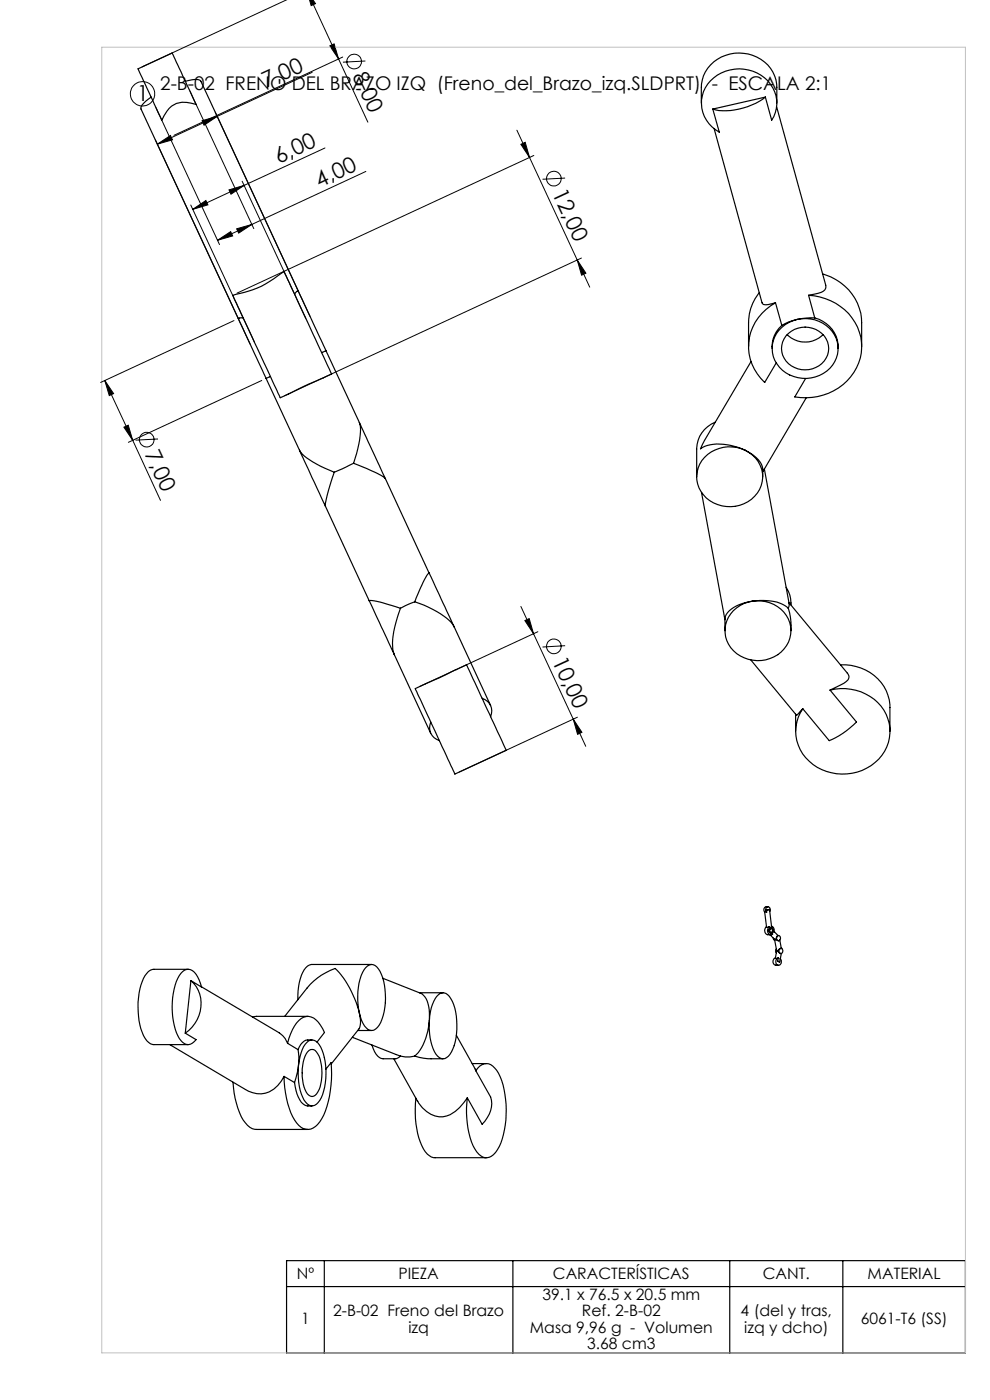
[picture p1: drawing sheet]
<svg xmlns="http://www.w3.org/2000/svg" width="210mm" height="297mm" viewBox="0 0 210 297" stroke-linecap="round" stroke-linejoin="round" font-family="sans-serif">
<g fill="none" stroke="#000" stroke-width=".21">
<path d="M60.8 -.1l-30.6 14.3M65.6 -.1l.4 1.3 .9-.4-.5-.9M66 -.1l12 26M40.3 19.4l13.5 29.1M66.2 15.3l-20.1 9.4M70 9.7l.9-.4 .9 3.2zM72.7 12.1l-35.8 16.6M77.5 12.9l-4.8 .3M32.9 29.7l20.2 43.3M33.1 22.8l13.5 29.1M33.4 30.6l2.8-1.9 .4 1zM42.9 25.6l3.2-.9-2.8 1.9z"/>
<path d="M45.6 23.8l20.2 43.3M46.1 24.7l-12.7 5.9M51.4 38.4l13.5 29.2M51.8 39.3l-10.9 5.1M68.9 31.4l-17.1 7.9M77.6 36.4l-31.5 14.6M109.6 27.6l12.8 27.6M110.5 30.6l.9-.4 .9 3.2zM113.2 33l-62.9 29.2M119.9 37.8l-4.8 .2M40.5 43.5l13.5 29.1M40.9 44.4l2.8-1.9 .4 1z"/>
<path d="M46.1 51l2.8-1.9 .5 1zM48.6 40.3l3.2-1-2.8 1.9zM50.2 48.5l3.2-.9-2.8 1.9zM122.4 55.2l1.9 2.8-.9 .4zM122.4 55.2l2.7 5.7M123.3 54.7l-62.9 29.3M49.6 68l-28.3 13.1M22.2 80.7l11.8 25.4M22.2 80.7l1.9 2.8-.9 .4zM26.3 90.6l.9-.4 1 3.2zM33.5 93.1l-4.7 .3M55.5 80.7l-28.3 13.1"/>
<path d="M110.5 128.7l11.1 23.9M111.3 131.7l1-.5 .9 3.2zM114.1 134l-25.1 11.7M119.9 137l-4.8 .3M121.6 152.6l2.6 5.7M121.6 152.6l1.8 2.8-.9 .4zM122.5 152.1l-25.1 11.7"/>
<circle cx="30.2" cy="19.9" r="2.59"/>
<circle cx="75.1" cy="13.1" r="1.55"/>
<circle cx="117.5" cy="37.9" r="1.55"/>
<circle cx="31.1" cy="93.3" r="1.55"/>
<circle cx="117.5" cy="137.1" r="1.55"/>
</g>
<g fill="none" stroke="#000" stroke-width=".25">
<path d="M29.3 14.6l7.2-3.3 5.1 10.9a6 6 0 0 0-5.2 .3 8 8 0 0 0-2.1 3zM39.3 17.2l1.4-.3a1.98 1.98 0 0 1 1.9 .3l20.7 44.5M32.1 20.6l-1.6 1.3a1.24 1.24 0 0 0-.6 1.2l20.7 44.5M148.8 21.9a11.2 11.2 0 0 1 .8-6.6 8.3 8.3 0 0 1 14.7 .8 12.6 12.6 0 0 1 .5 5.8M151.5 27.3l10.1 36.9M162.3 20.6l1.4 4.9a7.1 7.1 0 0 0-4.9-10.7 7.9 7.9 0 0 0-10 6.4 7 7 0 0 0 3.8 6.8l-1.4-4.9M162.3 20.6a14.3 14.3 0 0 1-10.5 2.7l-.6-.2M162.3 20.6l-11.1 2.5M164.7 22.7l10.5 37.8a1.22 1.22 0 0 1-1 1.5l-2.7 .6M174.5 58.1a11 11 0 0 1 8.3 10.4v5M49.4 62.6a23 23 0 0 0 10.9-5l10 21.7-5.7 2.6-3.4 1.7-1.8 .8zM50.6 67.6l5.8 12.7"/>
<path d="M51.6 67.4l-1 .2M57.3 79.9l-.9 .4M63.3 61.7l-.8 .7M63.3 61.7l5.8 12.7M69.1 74.4l-.9 .4M69.1 74.4l7.1 15.2M159.3 76.7l-9.9 16.7-.8 1.8a8.6 8.6 0 0 1 7.3-.5l2.2 .8M161.1 62.1a9.9 9.9 0 0 0-2.3 6.4v5M161.7 64.2v.2a1.77 1.77 0 0 0 2 0l.8-.2M164.5 64.2a10.3 10.3 0 0 0-2.3 16.9l2.4-4.1M164.5 64.2l1.3 4.8M165.8 69a5.9 5.9 0 0 0-2 4.9"/>
<path d="M165.9 69.4a7.2 7.2 0 0 1 11.7 3.2 6.6 6.6 0 0 1-7.5 7.7 6.4 6.4 0 0 1-5.4-9.5zM166.7 71.3a5.3 5.3 0 0 1 8.8 1.2 4.6 4.6 0 0 1-4.7 6 4.5 4.5 0 0 1-4.4-2.3 4.5 4.5 0 0 1 .3-4.9zM167 71a5.4 5.4 0 0 0 7.6 0M169.1 67.8l-1.8 .5-1.5 .7M171.5 62.6a11.4 11.4 0 0 1 11.3 11.1 11.6 11.6 0 0 1-13 10.6l-1.2-.1 2.3-3.9M171.5 62.6l1.3 4.8M172.8 67.4l-1.8 .1-1.9 .3M172.8 67.4a6.4 6.4 0 0 1 5 6.5M56.4 80.3l7.1 15.2M63.5 95.5a10.2 10.2 0 0 0 4.5 3.4l2.9 1.3M63.5 95.5l5.5 11.9M75 98.3l-4.1 1.9"/>
<path d="M75 98.3l1.9 .8a17.3 17.3 0 0 1 4.8 2.4M76.2 89.6a14.4 14.4 0 0 1-.9 7.7l-.3 1M76.2 89.6l5.5 11.9M149.4 97a7.3 7.3 0 0 1 12.2 2.6 6.6 6.6 0 0 1-7.5 7.9 6.3 6.3 0 0 1-5.2-9.8zM151.8 89.5a6.3 6.3 0 0 0-4 5.7v5.9M158.1 95.5a6.3 6.3 0 0 1 3.7 3.8v1.8M162.1 99.5l5.3 28.6-.2 .9M171 84.4l-9.2 15.7M69 107.4l9.3 20.1M70.9 100.2l-.9 2.9a14.5 14.5 0 0 0-1 4.3M81.7 101.5l9.3 20.1M148.8 104.5l5 27"/>
<path d="M78.3 127.5l5.3 11.4M78.3 127.5a5.9 5.9 0 0 1 3.1 .4l3.5 1.1M83.6 138.9l7.8 16.7M84.9 129a18 18 0 0 0-1.4 9.4l.1 .5M88 127.7l-3.1 1.3M88 127.7a18.2 18.2 0 0 1 8.1 4.8l.2 .5M91 121.6a5.6 5.6 0 0 0-1.6 2.6l-1.4 3.5M91 121.6l5.3 11.4M96.3 133l7.8 16.7M155.6 129.5a7.3 7.3 0 0 1 11.9 2.6 6.6 6.6 0 0 1-6.9 8.1 6.6 6.6 0 0 1-6.7-7.7 6.2 6.2 0 0 1 1.7-3zM159.2 140l9.7 11.7 1.4-1.3M159.6 127.5a9.4 9.4 0 0 1 7.6 1.5"/>
<path d="M159.6 127.5a7.9 7.9 0 0 0-5.5 2.8l-.3 1v2.5M166.8 124.6v.1a6.1 6.1 0 0 1 1 3.6M167.2 129l.5 2 .1 2.8M167.3 127.8l12.4 15a1.08 1.08 0 0 1-.2 1.8l-3.4 1.8M88.1 146.1l10.9-5.1 8.4 18.2-10.9 5zM91.4 153.2a2.85 2.85 0 0 0 1.8 3.9M102.3 148.1a2.85 2.85 0 0 1 1.8 3.9M168.8 151.5v3.6M176.1 146.4l5.6 6.8a17.6 17.6 0 0 1-5.8 3.9l-5.6-6.7M176.1 146.4a10.2 10.2 0 0 1 12.2 6.1 8.9 8.9 0 0 1-6.4 11.3 10.2 10.2 0 0 1-12.6-5.7 8.3 8.3 0 0 1 1-7.7M178.3 141a9.6 9.6 0 0 1 10.5 9.1v5M162.2 193.5h.4"/>
<path d="M162.2 193.5l.4 3.2h.2l.4-.1M162.6 193.1v.4M162.6 196.6a1 1 0 0 0 .3 1.7h.6M162.9 192.4h-.4a.67 .67 0 0 0-.3 1.1M163.2 196.6a.92 .92 0 0 0-.4 1.1 .92 .92 0 0 0 1 .6l.1-.1-.2-.3M163.2 196.6l.1 .4M163.2 192.9l-.6 .2M163.2 192.9l.5 3.6M163.3 197a.56 .56 0 0 0-.2 .6 .56 .56 0 0 0 .4 .3M163.3 193.4a.53 .53 0 0 0 0-.9 .53 .53 0 0 0-.8 .3l-.1 .3 .2 .4M163.3 197a.5 .5 0 0 1 .7 .3 .5 .5 0 0 1-.5 .6 .6 .6 0 0 1-.2-.9zM163.4 198.3l.9 1"/>
<path d="M163.5 196.9l-.2 .1M163.6 196.8h.1M163.6 196.8l-.1 .1M163.7 196.9l-.1-.4a.93 .93 0 0 1 .6 1.2l-.2-.2M164 199l.1 .4 .2 .1M164.2 197.6l.8 .9M164.3 199.3h.2M164.3 199.3l.5 2.5M164.5 199.3l.6 .3M164.8 198.7l-.3 .6M164.9 198.6a.47 .47 0 0 1 .7 .4 .47 .47 0 0 1-.8 .4l-.1-.4zM165 198.5l-.2 .2"/>
<path d="M165 198.5h.2M165.1 199.6h.1M165.4 199.4l.3 1.8M39.9 205.6h-7.3a2.76 2.76 0 0 0-2.2 1.9 16.5 16.5 0 0 0 0 12.2 2.89 2.89 0 0 0 2.2 1.9h7.3M40.5 208l2.3 1.4-.6-1.5a2.75 2.75 0 0 0-2.6-2.2 5.1 5.1 0 0 0-2.7 4.1 15.6 15.6 0 0 0 1.1 10.5 1.96 1.96 0 0 0 2.8 1l.8-.7-2.3-1.4M40.5 208a7.2 7.2 0 0 1-1.2 11.2M40.5 208l-1.2 11.2M42.7 209.3l16.5 9.8a4.4 4.4 0 0 1 1.8 2.2M65.3 215.6h-10.9l-.8 .2M75.8 218.6h3M76.2 214.9a20.4 20.4 0 0 0-5.1-9.4 13.3 13.3 0 0 0-6 4.1l-4.7 6M76.2 214.9l.3 1.9-.2 1.2-6 7.7"/>
<path d="M77.6 205.3a1.54 1.54 0 0 1 2.7 .2 13.4 13.4 0 0 1 .7 10.7 3 3 0 0 1-2.1 2.4 2.79 2.79 0 0 1-2.2-2.1 14 14 0 0 1 .5-10.8zM78.8 204.6h-12.8a3.1 3.1 0 0 0-2.1 2.3l-.6 2.5-.1 2.7M81.2 207.5l8 3.2a4 4 0 0 1 1.9 3.5v2.3M89 210.6h5M91.1 216.5a11.7 11.7 0 0 1-3.1 7.5M92.6 211.4a1.66 1.66 0 0 1 1.7-.7 1.66 1.66 0 0 1 1.3 1.2 13.8 13.8 0 0 1 .2 11.2 1.88 1.88 0 0 1-2.6 1.3 7.3 7.3 0 0 1-2.1-5.2 11.7 11.7 0 0 1 1.5-7.8zM96.8 219.6l4 7.2M164.5 203.2a.81 .81 0 0 0-.5 .8 .81 .81 0 0 0 .5 .7l.6 .1M164.7 201.3l-.2 .3 .2 .5M164.8 201.8h.2M164.8 201.8l-.3 1.5 .6-.1M165 203.9l.4 .2"/>
<path d="M165 201.8l.5 .5M165.1 203.2a.76 .76 0 0 0-.5 .9 .76 .76 0 0 0 .8 .6 .93 .93 0 0 0 .1-1.3M165.1 203.2l-.1 .7M165.5 203.4l-.1 .7M165.5 202.3h.1M165.6 201.2l-.6 .6M165.6 201.2a.62 .62 0 0 0-.1 1.1M165.6 201.2a.53 .53 0 0 1 .5 .6 .53 .53 0 0 1-.6 .5M165.7 201.2h.1M165.7 201.2h-.1M165.7 202.3l-.2 1.1M36 221.6l16.1 9.5a5.3 5.3 0 0 0 7.6-1.7l.6-1.1"/>
<path d="M49.4 229.6a18.9 18.9 0 0 0 2.2 8 3.5 3.5 0 0 0 2.8 2h10.9M60.3 228.3l2.2 1.4M61 221.3l2.2 1.4M62.5 229.7a6.4 6.4 0 0 0 2.2 4.8l1.5 .1M63.2 222.7l.2 1.5-.1 1.7M63.3 225.9l-.1 1-.7 2.8M65.1 221.2a1.57 1.57 0 0 1 2.6 .4 13.3 13.3 0 0 1 .1 11.8 1.66 1.66 0 0 1-1.3 1.2 1.66 1.66 0 0 1-1.7-.8 12.9 12.9 0 0 1-.9-10.4 4.7 4.7 0 0 1 1.2-2.2zM65.5 222.8a1.21 1.21 0 0 1 1.9 .8 9.4 9.4 0 0 1-.3 8.5 1.21 1.21 0 0 1-1.2 .5 1.21 1.21 0 0 1-1-.9 9.7 9.7 0 0 1 .3-8.5zM66.2 220.6a2.49 2.49 0 0 0-3 2.1M67.2 221.1l1.6-2.1a5.1 5.1 0 0 0-3.3-3.4 3.5 3.5 0 0 0-3.1 2.1l-.8 1.7-.6 1.9M69.1 226.8l1.1-1.4a22.7 22.7 0 0 1-1.9 11.9 3.6 3.6 0 0 1-3.4 2.3 4.5 4.5 0 0 1-2.8-2.7 20.9 20.9 0 0 1-1.8-8.6M74.8 220.1l10.1 3.9"/>
<path d="M78.9 221.7a3.5 3.5 0 0 0 2.4 2.9h2.7l.9-.6M83.5 224.6l5.1 9M84.9 224l1 .2 2.1-.2M88 224l1 .3a16.8 16.8 0 0 0 5 .3M88.2 233a18.1 18.1 0 0 0 2 11.3 2.95 2.95 0 0 0 2.1 1.3h10.9M99.1 232.9a7.8 7.8 0 0 1-5.2 4 5.7 5.7 0 0 1-5.3-3.3M100.2 225.6h3M100.8 226.8l.1 .4M100.9 227.2l3.2 5.5a5.7 5.7 0 0 1-1.8 5.8l-3.2-5.6M100.9 227.2a2.41 2.41 0 0 1 2.2-1.6 2.41 2.41 0 0 1 2.3 1.5 17.8 17.8 0 0 1 1.9 10.5 12.6 12.6 0 0 1-2.6 7.3 2.2 2.2 0 0 1-3.6-.6 16.7 16.7 0 0 1-2.1-10.3l.1-1.1M60.8 267.4h144v19.6h-144zM60.8 272.9h144"/>
<path d="M68.8 267.4v19.6M108.8 267.4v19.6M154.8 267.4v19.6M178.8 267.4v19.6"/>
<circle cx="163.5" cy="197.4" r=".34"/>
</g>
<path d="M21.6 10h183.2v277h-183.2z" fill="none" stroke="#c0c0c0" stroke-width=".21"/>
<g fill="#000">
<path d="M70 9.7l.9-.4 .9 3.2zM65.1 -.1l1.8 .9-.9 .4z"/>
<path d="M33.4 30.6l2.8-1.9 .4 1zM42.9 25.6l3.2-.9-2.8 1.9z"/>
<path d="M40.9 44.4l2.8-1.9 .4 1zM48.6 40.3l3.2-1-2.8 1.9z"/>
<path d="M46.1 51l2.8-1.9 .5 1zM50.2 48.5l3.2-.9-2.8 1.9z"/>
<path d="M122.4 55.2l1.9 2.8-.9 .4zM110.5 30.6l.9-.4 .9 3.2z"/>
<path d="M26.3 90.6l.9-.4 1 3.2zM22.2 80.7l1.9 2.8-.9 .4z"/>
<path d="M121.6 152.6l1.8 2.8-.9 .4zM111.3 131.7l1-.5 .9 3.2z"/>
</g>
<g font-size="4.7">
<text x="74.7" y="16.1" transform="rotate(65 74.7 16.1)">8,00</text>
<text x="29" y="21.5">1</text>
<text x="56.4" y="18.8" transform="rotate(-25 56.4 18.8)">7,00</text>
<text x="59.1" y="34.8" transform="rotate(-25 59.1 34.8)">6,00</text>
<text x="67.8" y="39.8" transform="rotate(-25 67.8 39.8)">4,00</text>
<text x="117" y="40.9" transform="rotate(65 117 40.9)">12,00</text>
<text x="30.7" y="96.3" transform="rotate(65 30.7 96.3)">7,00</text>
<text x="117" y="140.1" transform="rotate(65 117 140.1)">10,00</text>
</g>
<text font-size="4" x="34" y="19.1">2-B-02 FRENO DEL BRAZO IZQ (Freno_del_Brazo_izq.SLDPRT) - ESCALA 2:1</text>
<g font-size="3.3">
<text x="63" y="271.4">Nº</text>
<text x="84.5" y="271.4">PIEZA</text>
<text x="115.1" y="275.7">39.1 x 76.5 x 20.5 mm</text>
<text x="117.3" y="271.4">CARACTERÍSTICAS</text>
<text x="161.8" y="271.4">CANT.</text>
<text x="184" y="271.4">MATERIAL</text>
<text x="63.9" y="280.9">1</text>
<text x="70.7" y="279.2">2-B-02 Freno del Brazo</text>
<text x="123.4" y="279.2">Ref. 2-B-02</text>
<text x="157.1" y="279.2">4 (del y tras,</text>
<text x="182.6" y="280.9">6061-T6 (SS)</text>
<text x="86.6" y="282.7">izq</text>
<text x="112.4" y="282.7">Masa 9,96 g - Volumen</text>
<text x="124.5" y="286.2">3.68 cm3</text>
<text x="157.9" y="282.7">izq y dcho)</text>
</g>
</svg>
